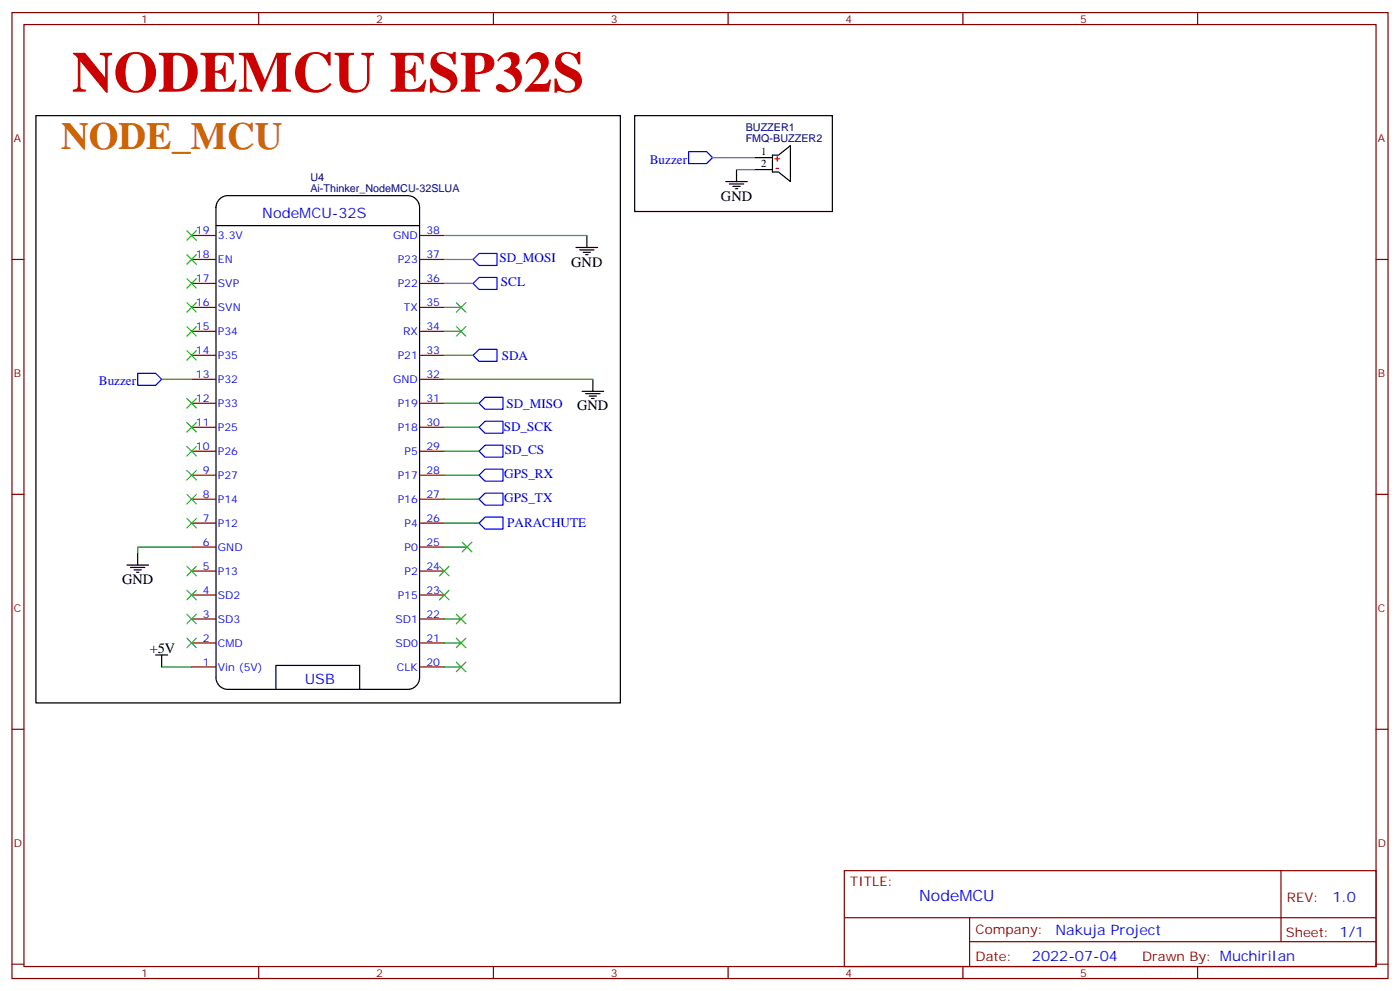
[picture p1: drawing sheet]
<svg xmlns="http://www.w3.org/2000/svg" width="412mm" height="292mm" viewBox="0 0 412 292" stroke-linecap="round" stroke-linejoin="round" font-family="sans-serif">
<g fill="none" stroke="#870000" stroke-width=".35">
<path d="M3.5 3.7h405.4v284.3h-405.4zM7.1 7.2h398.2v277.3h-398.2zM76.2 3.7v3.5M145.3 3.7v3.5M214.5 3.7v3.5M283.6 3.7v3.5M352.8 3.7v3.5M3.5 76.4h3.6M56.4 76.4h7.1M56.4 69.3h7.1M123.8 76.4h7.1M123.8 69.3h7.1"/>
<path d="M405.3 76.4h3.6M56.4 97.5h7.1M56.4 83.4h7.1M56.4 90.5h7.1M123.8 97.5h7.1M123.8 83.4h7.1M123.8 90.5h7.1M56.4 104.6h7.1M56.4 111.7h7.1M56.4 118.7h7.1M123.8 104.6h7.1M123.8 111.7h7.1"/>
<path d="M123.8 118.7h7.1M56.4 125.8h7.1M56.4 132.8h7.1M56.4 139.9h7.1M123.8 125.8h7.1M123.8 132.8h7.1M123.8 139.9h7.1M3.5 145.5h3.6M56.4 146.9h7.1M56.4 154h7.1M123.8 146.9h7.1M123.8 154h7.1"/>
<path d="M405.3 145.5h3.6M56.4 161h7.1M56.4 168.1h7.1M56.4 175.2h7.1M123.8 161h7.1M123.8 168.1h7.1M123.8 175.2h7.1M56.4 182.2h7.1M56.4 189.3h7.1M56.4 196.3h7.1M123.8 182.2h7.1M123.8 189.3h7.1"/>
<path d="M123.8 196.3h7.1M3.5 214.7h3.6M405.3 214.7h3.6M248.7 256.3h156.6v28.2h-156.6zM377.3 256.3v20.9M248.7 270.1h156.5M285.6 277.2h119.6M285.6 270.1v14.2M3.5 283.8h3.6M76.2 284.5v3.5M145.3 284.5v3.5M214.5 284.5v3.5"/>
<path d="M283.6 284.5v3.5M352.8 284.5v3.5M405.3 283.8h3.6"/>
</g>
<g fill="none" stroke="#000" stroke-width=".35">
<path d="M10.6 34h172.1v172.9h-172.1zM187 34h58.2v28.3h-58.2zM213.8 53.4h6.3M214.8 54.2h4.3M215.9 54.9h2.1M216.6 55.6h.7M217 49.9v3.5M222.2 49.9h5.3M222.2 46.4h5.3M227.5 45.7h1.8l3.5-2.8v10.5l-3.5-2.8h-1.8zM63.6 61v138.4a3.5 3.5 0 0 0 3.6 3.5h52.9a3.5 3.5 0 0 0 3.5-3.5M63.6 66.4h60"/>
<path d="M63.6 61.1a3.5 3.5 0 0 1 3.6-3.5h52.9a3.5 3.5 0 0 1 3.5 3.5v138.2M169.7 72.8h6.3M170.7 73.6h4.3M171.8 74.3h2.1M172.5 75h.7M172.9 69.3v3.5M171.4 115.2h6.4M172.5 115.9h4.2M173.6 116.6h2.1M174.3 117.3h.7M174.6 111.7v3.5M37.4 166.3h6.3"/>
<path d="M38.5 167h4.2M39.5 167.7h2.1M40.2 168.5h.7M40.6 162.8v3.5M45.9 192.8h3.5M47.6 192.8v3.5M81.3 202.9v-7h24.7v7"/>
</g>
<path d="M202.8 44.6h5.3l1.8 1.8-1.8 1.8h-5.3zM139.3 76.4l1.8-1.8h5.3v3.5h-5.3zM139.3 83.4l1.8-1.7h5.3v3.5h-5.3zM40.6 109.9h5.3l1.7 1.8-1.7 1.7h-5.3zM139.3 104.6l1.8-1.8h5.3v3.6h-5.3zM141.1 118.7l1.8-1.8h5.3v3.6h-5.3zM141.1 139.9l1.8-1.8h5.3v3.5h-5.3zM141.1 125.8l1.8-1.8h5.3v3.5h-5.3zM141.1 132.8l1.8-1.7h5.3v3.5h-5.3zM141.1 146.9l1.8-1.7h5.3v3.5h-5.3zM141.1 154l1.8-1.8h5.3v3.6h-5.3z" fill="none" stroke="#00f" stroke-width=".35"/>
<g fill="none" stroke="#008700" stroke-width=".35">
<path d="M209.9 46.4h12.3M217 49.9h5.2M130.9 69.3h42M130.9 76.4h8.4M130.9 83.4h8.4M130.9 90.5h4.9M130.9 97.5h4.9M47.6 111.7h8.8M130.9 104.6h8.4M130.9 118.7h10.2M130.9 111.7h43.7M130.9 125.8h10.2"/>
<path d="M130.9 132.8h10.2M130.9 139.9h10.2M130.9 146.9h10.2M130.9 154h10.2M56.4 161h-15.8v1.8M130.9 161h6.7M47.6 196.3h8.8M130.9 182.2h4.9M130.9 189.3h4.9M130.9 196.3h4.9"/>
</g>
<g fill="none" stroke="#3c3" stroke-width=".35">
<path d="M55 75l2.9 2.8M55 67.9l2.9 2.8M57.9 75l-2.9 2.8M57.9 67.9l-2.9 2.8M55 82l2.9 2.8M55 89.1l2.9 2.8M55 96.1l2.9 2.9M57.9 82l-2.9 2.8M57.9 89.1l-2.9 2.8M57.9 96.1l-2.9 2.9M134.4 89.1l2.8 2.8M134.4 96.1l2.8 2.9"/>
<path d="M137.2 89.1l-2.8 2.8M137.2 96.1l-2.8 2.9M55 103.2l2.9 2.8M55 117.3l2.9 2.8M57.9 103.2l-2.9 2.8M57.9 117.3l-2.9 2.8M55 131.4l2.9 2.8M55 124.4l2.9 2.8M55 138.5l2.9 2.8M57.9 131.4l-2.9 2.8M57.9 124.4l-2.9 2.8M57.9 138.5l-2.9 2.8"/>
<path d="M55 145.5l2.9 2.8M55 152.6l2.9 2.8M57.9 145.5l-2.9 2.8M57.9 152.6l-2.9 2.8M136.2 159.6l2.8 2.9M139 159.6l-2.8 2.9M55 166.7l2.9 2.8M55 173.7l2.9 2.9M57.9 166.7l-2.9 2.8M57.9 173.7l-2.9 2.9M129.5 166.7l2.8 2.8M129.5 173.7l2.8 2.9"/>
<path d="M132.3 166.7l-2.8 2.8M132.3 173.7l-2.8 2.9M55 180.8l2.9 2.8M55 187.9l2.9 2.8M57.9 180.8l-2.9 2.8M57.9 187.9l-2.9 2.8M134.4 194.9l2.8 2.8M134.4 187.9l2.8 2.8M134.4 180.8l2.8 2.8M137.2 194.9l-2.8 2.8M137.2 187.9l-2.8 2.8M137.2 180.8l-2.8 2.8"/>
</g>
<path d="M228.2 46.7h1.5M228.6 49.6h.7M229 46v1.4" fill="none" stroke="#f00" stroke-width=".35"/>
<text font-size="16.9" fill="#c00" x="21.2" y="27">NODEMCU ESP32S</text>
<text font-size="11.3" fill="#c60" x="18" y="43.9">NODE_MCU</text>
<text font-size="4.6" fill="#00f" x="270.8" y="265.3">NodeMCU</text>
<g font-size="4.2">
<text x="212.4" y="59.1">GND</text>
<text x="168.3" y="78.5">GND</text>
<text x="170" y="120.8">GND</text>
<text x="36" y="172">GND</text>
<text x="44.1" y="192.1">+5V</text>
</g>
<g font-size="4.2" fill="#00f">
<text x="77.3" y="64.1">NodeMCU-32S</text>
<text x="89.8" y="201.3">USB</text>
<text x="392.5" y="265.6">1.0</text>
<text x="310.9" y="275.1">Nakuja Project</text>
<text x="304" y="282.9">2022-07-04</text>
</g>
<g font-size="3.9" fill="#00f">
<text x="191.4" y="48.2">Buzzer</text>
<text x="147.1" y="77.1">SD_MOSI</text>
<text x="147.6" y="84.1">SCL</text>
<text x="147.8" y="105.8">SDA</text>
<text x="29.1" y="113.4">Buzzer</text>
<text x="149.2" y="120">SD_MISO</text>
<text x="148.4" y="127">SD_SCK</text>
<text x="148.7" y="133.5">SD_CS</text>
<text x="148.5" y="140.6">GPS_RX</text>
<text x="148.5" y="147.6">GPS_TX</text>
<text x="149.4" y="155.2">PARACHUTE</text>
</g>
<g font-size="3.9" fill="#800">
<text x="250.5" y="260.9">TITLE:</text>
<text x="379.1" y="265.6">REV:</text>
<text x="287.4" y="275.1">Company:</text>
<text x="378.7" y="275.7">Sheet: 1/1</text>
<text x="287.4" y="282.8">Date:</text>
<text x="336.4" y="282.8">Draw</text>
<text x="346.6" y="282.8">n By: MuchiriIan</text>
</g>
<g font-size="3.2" fill="#800">
<text x="41.6" y="6.7">1</text>
<text x="110.8" y="6.7">2</text>
<text x="179.9" y="6.7">3</text>
<text x="249.1" y="6.7">4</text>
<text x="318.2" y="6.7">5</text>
<text x="4.1" y="41.8">A</text>
<text x="405.9" y="41.8">A</text>
<text x="4.1" y="110.9">B</text>
<text x="405.9" y="110.9">B</text>
<text x="4.1" y="180.1">C</text>
<text x="405.9" y="180.1">C</text>
<text x="4.1" y="249.2">D</text>
<text x="405.9" y="249.2">D</text>
<text x="41.6" y="287.5">1</text>
<text x="110.8" y="287.5">2</text>
<text x="179.9" y="287.5">3</text>
<text x="249.1" y="287.5">4</text>
<text x="318.2" y="287.5">5</text>
</g>
<g font-size="3.2" fill="#000080">
<text x="219.7" y="41.8">FMQ-BUZZER2</text>
<text x="219.7" y="38.6">BUZZER1</text>
<text x="91.4" y="53.4">U4</text>
<text x="91.4" y="56.5">Ai-Thinker_NodeMCU-32SLUA</text>
</g>
<g font-size="3.2">
<text x="224.2" y="45.7">1</text>
<text x="224.2" y="49.2">2</text>
</g>
<g font-size="3.2" fill="#00f">
<text x="57.7" y="69">19</text>
<text x="64.2" y="70.4">3.3V</text>
<text x="115.8" y="70.4">GND</text>
<text x="125.6" y="69">38</text>
<text x="57.7" y="76">18</text>
<text x="64.2" y="77.4">EN</text>
<text x="117.2" y="77.4">P23</text>
<text x="125.6" y="76">37</text>
<text x="57.7" y="83.1">17</text>
<text x="125.6" y="83.1">36</text>
<text x="64.2" y="84.5">SVP</text>
<text x="117.2" y="84.5">P22</text>
<text x="57.7" y="90.1">16</text>
<text x="64.2" y="91.5">SVN</text>
<text x="119" y="91.5">TX</text>
<text x="125.6" y="90.1">35</text>
<text x="57.7" y="97.2">15</text>
<text x="64.2" y="98.6">P34</text>
<text x="118.7" y="98.6">RX</text>
<text x="125.6" y="97.2">34</text>
<text x="57.7" y="104.2">14</text>
<text x="64.2" y="105.7">P35</text>
<text x="117.2" y="105.7">P21</text>
<text x="125.6" y="104.2">33</text>
<text x="57.7" y="111.3">13</text>
<text x="64.2" y="112.7">P32</text>
<text x="115.8" y="112.7">GND</text>
<text x="125.6" y="111.3">32</text>
<text x="57.7" y="118.4">12</text>
<text x="64.2" y="119.8">P33</text>
<text x="117.2" y="119.8">P19</text>
<text x="125.6" y="118.4">31</text>
<text x="57.7" y="125.4">11</text>
<text x="125.6" y="125.4">30</text>
<text x="64.2" y="126.8">P25</text>
<text x="117.2" y="126.8">P18</text>
<text x="57.7" y="132.5">10</text>
<text x="64.2" y="133.9">P26</text>
<text x="119.2" y="133.9">P5</text>
<text x="125.6" y="132.5">29</text>
<text x="59.7" y="139.5">9</text>
<text x="64.2" y="140.9">P27</text>
<text x="117.2" y="140.9">P17</text>
<text x="125.6" y="139.5">28</text>
<text x="59.7" y="146.6">8</text>
<text x="64.2" y="148">P14</text>
<text x="117.2" y="148">P16</text>
<text x="125.6" y="146.6">27</text>
<text x="59.7" y="153.6">7</text>
<text x="64.2" y="155">P12</text>
<text x="119.2" y="155">P4</text>
<text x="125.6" y="153.6">26</text>
<text x="59.7" y="160.7">6</text>
<text x="125.6" y="160.7">25</text>
<text x="59.7" y="167.7">5</text>
<text x="64.2" y="162.1">GND</text>
<text x="119.2" y="162.1">P0</text>
<text x="125.6" y="167.7">24</text>
<text x="64.2" y="169.2">P13</text>
<text x="119.2" y="169.2">P2</text>
<text x="59.7" y="174.8">4</text>
<text x="64.2" y="176.2">SD2</text>
<text x="117.2" y="176.2">P15</text>
<text x="125.6" y="174.8">23</text>
<text x="59.7" y="181.9">3</text>
<text x="64.2" y="183.3">SD3</text>
<text x="116.5" y="183.3">SD1</text>
<text x="125.6" y="181.9">22</text>
<text x="59.7" y="188.9">2</text>
<text x="64.2" y="190.3">CMD</text>
<text x="116.5" y="190.3">SD0</text>
<text x="125.6" y="188.9">21</text>
<text x="59.7" y="196">1</text>
<text x="64.2" y="197.4">Vin (5V)</text>
<text x="116.9" y="197.4">CLK</text>
<text x="125.6" y="196">20</text>
</g>
</svg>
